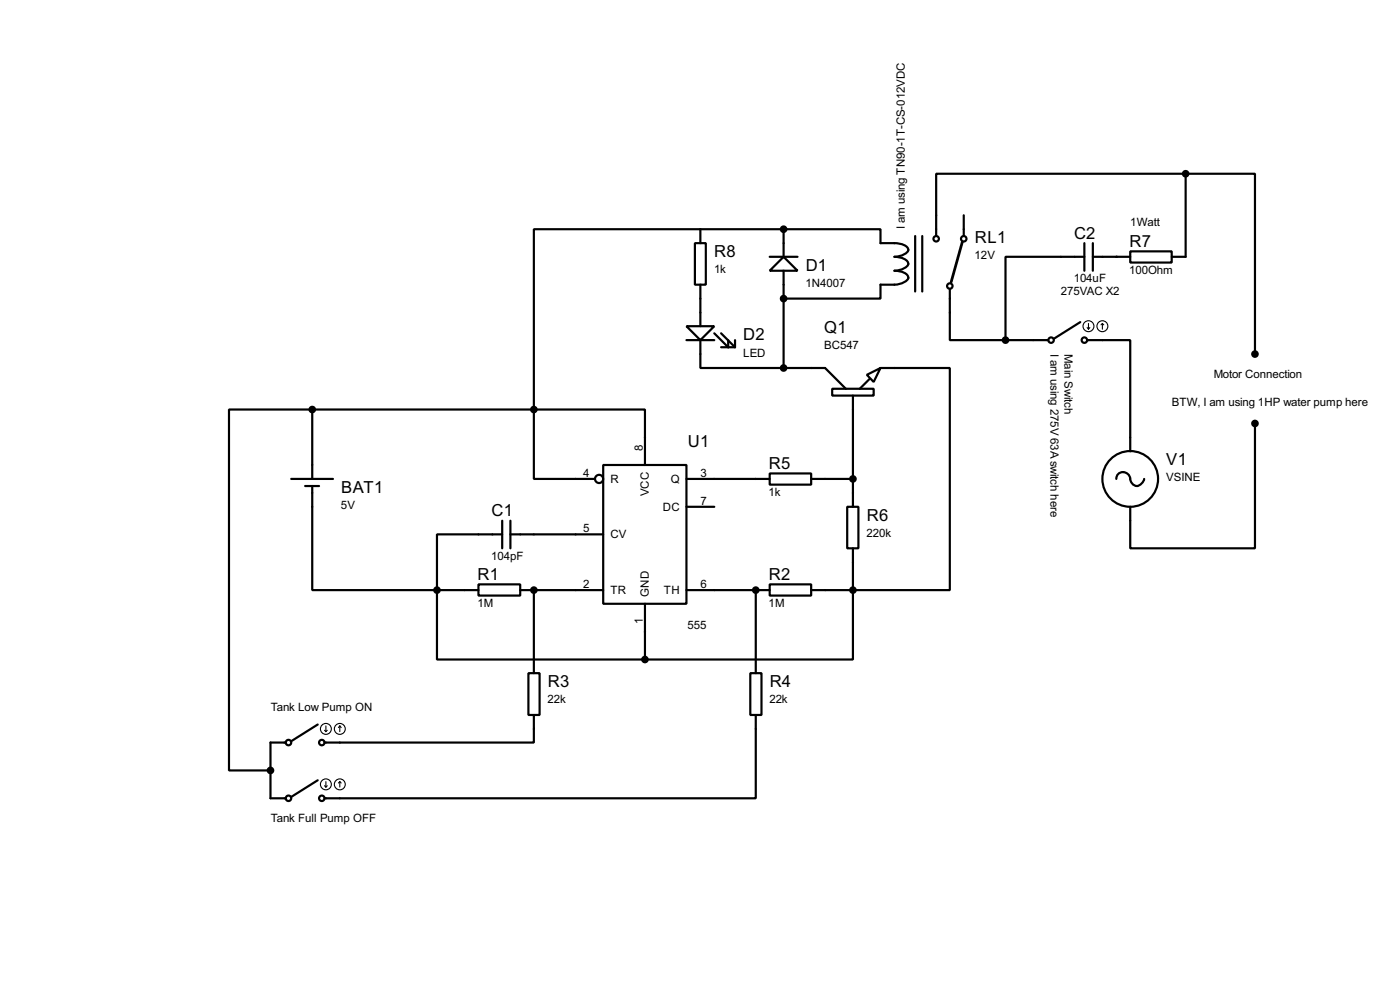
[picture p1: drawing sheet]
<svg xmlns="http://www.w3.org/2000/svg" width="256mm" height="180mm" viewBox="0 0 256 180" stroke-linecap="round" stroke-linejoin="round" font-family="sans-serif">
<g fill="none" stroke="#000" stroke-width=".4">
<path d="M176.6 39.4v3.8M217.2 31.8h-45.7v11.4M217.2 31.8h12.7v33M217.2 31.8v15.2h-2.5M125.8 59.7h5.1l-2.6 2.6zM127.3 44.5h2v7.6h-2zM128.3 42v2.5M128.3 52.1v7.6M141 47h5.1M143.6 47l2.5 2.6h-5.1zM143.6 42h-45.8v33M143.6 42h17.7v2.5a8.7 8.7 0 0 1 4.3 .3 .87 .87 0 0 1 .7 1.2 3.2 3.2 0 0 1-2.4 1 2.33 2.33 0 0 1 2.5 1.3 2.68 2.68 0 0 1-2.5 1.3 3.1 3.1 0 0 1 2.4 .9 .88 .88 0 0 1-.7 1.2 7.1 7.1 0 0 1-4.3 .4v2.6h-17.7"/>
<path d="M143.6 42v5M143.6 49.6v17.8M167.7 43.2v10.2M169 43.2v10.2M174 52.9v9.4h10.2M197.9 59l-4.8 3M198.7 47h-14.5v15.3M198.7 44.5v5.1M200.2 47h6.9M200.2 44.5v5.1M207.1 46h7.6v2.1h-7.6zM57.2 75h-15.2v66h7.6"/>
<path d="M57.2 75h40.6M57.2 75v12.7M97.8 75v12.7h11.2M97.8 75h20.4v10.1M125.8 62.3h5.1M128.3 62.3v5.1h15.3M130.9 61l2.5 2.6v-1.3M132.1 61l2.6 2.6M132.1 63.6h2.6M134.7 62.3v1.3M143.6 67.4h7.6l3.8 3.8M152.5 71.2h7.6v1.2h-7.6z"/>
<path d="M156.3 72.4v20.4M158.8 68.6l2.5-1.2-1.2 2.5zM159.3 69.4l-1.8 1.8M161.3 67.4h12.7v40.6h-17.7M184.2 62.3h7.9M199.2 62.3h7.9v20.3M229.9 77.5v22.9h-22.8v-7.6M53.4 87.7h7.6M55.9 89h2.6M57.2 89v19h22.9M92 97.8h-11.9v10.2M92 95.3v5.1"/>
<path d="M93.5 97.8h17M93.5 95.3v5.1M110.5 85.1h15.3v25.4h-15.3zM125.8 87.7h15.2M125.8 92.8h5.1M141 86.7h7.6v2h-7.6zM148.6 87.7h7.7M155.2 92.8h2.1v7.6h-2.1zM204.5 87.7a1.32 1.32 0 0 1 1.5-1.3 1.32 1.32 0 0 1 1.1 1.6 1.17 1.17 0 0 0 1 .9 1.17 1.17 0 0 0 1.2-.6l.3-.6M80.1 108v12.7h38.1M80.1 108h7.6M87.7 107h7.6v2h-7.6z"/>
<path d="M95.3 108h15.2M97.8 108v15.2M118.2 110.5v10.2M125.8 108h15.2M138.5 108v15.2M141 107h7.6v2h-7.6zM148.6 108h7.7M156.3 108v12.7h-38.1M156.3 100.4v7.6M52.4 135.9h-2.8v10.2h2.8M58.2 132.6l-4.8 3.1M96.8 123.2h2.1v7.7h-2.1z"/>
<path d="M97.8 130.9v5h-38.3M137.5 123.2h2v7.7h-2zM138.5 130.9v15.2h-79M58.2 142.8l-4.8 3.1"/>
<circle cx="171.5" cy="43.7" r=".5"/>
<circle cx="174" cy="52.4" r=".5"/>
<circle cx="176.5" cy="43.7" r=".5"/>
<circle cx="192.5" cy="62.3" r=".5"/>
<circle cx="198.6" cy="62.3" r=".5"/>
<circle cx="109.7" cy="87.7" r=".75"/>
<circle cx="207" cy="87.7" r="5.1"/>
<circle cx="52.8" cy="135.9" r=".5"/>
<circle cx="58.9" cy="135.9" r=".5"/>
<circle cx="52.8" cy="146.1" r=".5"/>
<circle cx="58.9" cy="146.1" r=".5"/>
</g>
<g fill="#000">
<circle cx="204.5" cy="47" r=".2"/>
<circle cx="97.8" cy="108" r=".2"/>
<circle cx="138.5" cy="108" r=".2"/>
</g>
<g fill="#000" stroke="#000" stroke-width=".4">
<circle cx="217.2" cy="31.8" r=".5"/>
<circle cx="143.5" cy="42" r=".5"/>
<circle cx="143.5" cy="54.7" r=".5"/>
<circle cx="57.2" cy="75" r=".5"/>
<circle cx="97.8" cy="75" r=".5"/>
<circle cx="143.5" cy="67.4" r=".5"/>
<circle cx="184.2" cy="62.3" r=".5"/>
<circle cx="229.9" cy="77.5" r=".5"/>
<circle cx="229.9" cy="64.8" r=".5"/>
<circle cx="156.2" cy="87.7" r=".5"/>
<circle cx="80" cy="108" r=".5"/>
<circle cx="97.8" cy="108" r=".5"/>
<circle cx="138.4" cy="108" r=".5"/>
<circle cx="156.2" cy="108" r=".5"/>
<circle cx="118.1" cy="120.7" r=".5"/>
<circle cx="49.5" cy="141" r=".5"/>
</g>
<g fill="none" stroke="#000" stroke-width=".2">
<path d="M199.2 60l.2 .3M199.4 59.2v1.1M199.7 60l-.3 .3M202 59.2l-.3 .3M202 59.2l.2 .3M202 59.2v1.1M59.5 133.7l.2 .2M59.7 132.9v1M60 133.7l-.3 .2M62.3 132.9l-.3 .3M62.3 132.9l.2 .3M62.3 132.9v1"/>
<path d="M59.5 143.8l.2 .3M59.7 143.1v1M60 143.8l-.3 .3M62.3 143.1v1M62.3 143.1l-.3 .2M62.3 143.1l.2 .2"/>
<circle cx="199.4" cy="59.7" r="1"/>
<circle cx="201.9" cy="59.7" r="1"/>
<circle cx="59.7" cy="133.4" r="1"/>
<circle cx="62.2" cy="133.4" r="1"/>
<circle cx="59.7" cy="143.6" r="1"/>
<circle cx="62.2" cy="143.6" r="1"/>
</g>
<path d="M176.3 44.3l-2 7.3" fill="none" stroke="#000" stroke-width=".5"/>
<g font-size="3.4">
<text x="130.9" y="47.1">R8</text>
<text x="178.6" y="44.5">RL1</text>
<text x="196.8" y="43.7">C2</text>
<text x="206.9" y="45.2">R7</text>
<text x="147.6" y="49.6">D1</text>
<text x="136.2" y="62.3">D2</text>
<text x="151" y="61">Q1</text>
<text x="126" y="81.8">U1</text>
<text x="140.9" y="85.9">R5</text>
<text x="213.7" y="85.2">V1</text>
<text x="62.5" y="90.2">BAT1</text>
<text x="90.1" y="94.5">C1</text>
<text x="158.8" y="95.3">R6</text>
<text x="87.5" y="106.2">R1</text>
<text x="140.9" y="106.2">R2</text>
<text x="100.4" y="125.8">R3</text>
<text x="141" y="125.8">R4</text>
</g>
<g font-size="2.4">
<text x="165.8" y="41.9" transform="rotate(-90 165.8 41.9)">I am using TN90-1T-CS-012VDC</text>
<text x="207.1" y="41.3">1Watt</text>
<text x="178.6" y="47.4">12V</text>
<text x="130.8" y="50">1k</text>
<text x="147.6" y="52.6">1N4007</text>
<text x="194.4" y="54">275VAC X2</text>
<text x="196.7" y="51.7">104uF</text>
<text x="206.9" y="50.1">100Ohm</text>
<text x="136.1" y="65.3">LED</text>
<text x="151" y="64">BC547</text>
<text x="192.5" y="64.8" transform="rotate(90 192.5 64.8)">I am using 275V 63A switch here</text>
<text x="195" y="64.8" transform="rotate(90 195 64.8)">Main Switch</text>
<text x="222.3" y="69.3">Motor Connection</text>
<text x="214.7" y="74.3">BTW, I am using 1HP water pump here</text>
<text x="117.8" y="82.6" transform="rotate(-90 117.8 82.6)">8</text>
<text x="106.9" y="87.3">4</text>
<text x="111.8" y="88.4">R</text>
<text x="122.9" y="88.4">Q</text>
<text x="128.3" y="87.3">3</text>
<text x="213.6" y="88.1">VSINE</text>
<text x="62.5" y="93.2">5V</text>
<text x="118.9" y="90.9" transform="rotate(-90 118.9 90.9)">VCC</text>
<text x="121.4" y="93.5">DC</text>
<text x="128.3" y="92.4">7</text>
<text x="140.8" y="90.8">1k</text>
<text x="106.9" y="97.4">5</text>
<text x="111.8" y="98.5">CV</text>
<text x="158.8" y="98.2">220k</text>
<text x="90" y="102.5">104pF</text>
<text x="106.9" y="107.6">2</text>
<text x="128.3" y="107.6">6</text>
<text x="87.5" y="111.1">1M</text>
<text x="111.8" y="108.7">TR</text>
<text x="118.9" y="109.2" transform="rotate(-90 118.9 109.2)">GND</text>
<text x="121.6" y="108.7">TH</text>
<text x="140.8" y="111.1">1M</text>
<text x="117.8" y="114.2" transform="rotate(-90 117.8 114.2)">1</text>
<text x="126" y="115.2">555</text>
<text x="49.6" y="130.2">Tank Low Pump ON</text>
<text x="100.3" y="128.8">22k</text>
<text x="141" y="128.8">22k</text>
<text x="49.6" y="150.5">Tank Full Pump OFF</text>
</g>
</svg>
